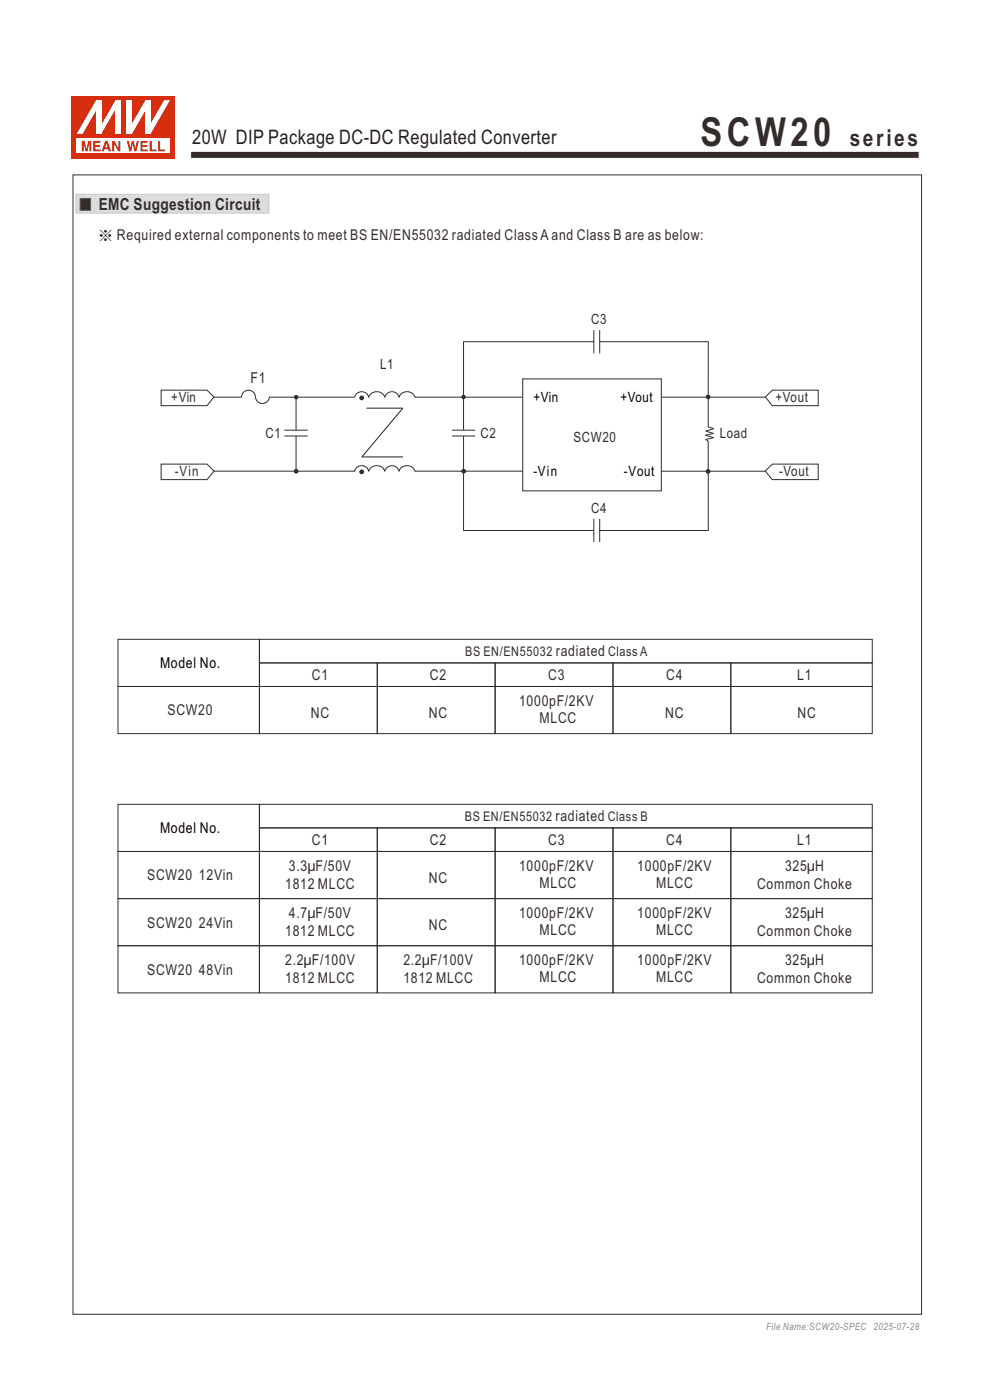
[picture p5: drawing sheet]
<svg xmlns="http://www.w3.org/2000/svg" width="210mm" height="297mm" viewBox="0 0 210 297" stroke-linecap="round" stroke-linejoin="round" font-family="sans-serif">
<path d="M40.4 32.1h154.6v1.5h-154.6z" fill-rule="evenodd" fill="#332c2b" stroke="#fefefe" stroke-width=".21"/>
<path d="M15.2 20.4h22v13.2h-22z" fill-rule="evenodd" fill="#d62e0f"/>
<path d="M16.3 29.4h19.8v3.1h-19.8z" fill-rule="evenodd" fill="#fefefe"/>
<g fill="#d62e0f">
<path d="M26.9 29.9h.4l.4 1.6 .3-1.6h.4l.3 1.6 .3-1.6h.5l-.6 2.2h-.4l-.3-1.7-.3 1.7h-.4z" fill-rule="evenodd"/>
<path d="M29.8 29.9h1.5v.4h-1.1v.5h1v.3h-1v.6h1.1v.4h-1.5z" fill-rule="evenodd"/>
<path d="M31.7 29.9h.5v1.8h1v.4h-1.5z" fill-rule="evenodd"/>
<path d="M33.5 29.9h.5v1.8h1v.4h-1.5z" fill-rule="evenodd"/>
<path d="M17.3 29.9h.7l.4 1.7 .3-1.7h.7v2.2h-.4v-1.8l-.4 1.8h-.5l-.4-1.8v1.8h-.4z" fill-rule="evenodd"/>
<path d="M19.8 29.9h1.5v.4h-1.1v.5h1v.3h-1v.6h1.2v.4h-1.6z" fill-rule="evenodd"/>
<path d="M22.6 30.4l.2 .9h-.5zM22.3 29.9l-.7 2.2h.4l.2-.4h.7l.2 .4h.5l-.8-2.2z" fill-rule="evenodd"/>
<path d="M23.8 29.9h.5l.8 1.5v-1.5h.4v2.2h-.4l-.9-1.6v1.6h-.4z" fill-rule="evenodd"/>
</g>
<g fill="#fff">
<path d="M24.5 21.3h1.1v7.1h-1.1z" fill-rule="evenodd"/>
<path d="M24.5 21.3h1.1l-4.1 7.1h-1.1z" fill-rule="evenodd"/>
<path d="M20.4 21.3h1.1v7.1h-1.1z" fill-rule="evenodd"/>
<path d="M20.4 21.3h1.1v.3l-4 6.8h-1.2z" fill-rule="evenodd"/>
<path d="M30.8 21.3h1.1v7.1h-1.1z" fill-rule="evenodd"/>
<path d="M34.8 21.3h1.3l-4.2 7.1h-1v-.3z" fill-rule="evenodd"/>
<path d="M26.9 21.3h1.1v7.1h-1.1z" fill-rule="evenodd"/>
<path d="M30.8 21.3h1.1v.2l-3.9 6.9h-1.1v-.3z" fill-rule="evenodd"/>
</g>
<g fill="none" stroke="#332c2b" stroke-width=".21">
<path d="M98.3 72.5h27.7M98.3 72.5v18.7M126 70v5M127.2 72.5h23M127.2 70v5M150.2 72.4v18.2M34.2 82.8h9.7l1.5 1.4-1.5 1.9h-9.7zM34.2 98.5h9.7l1.5 1.4-1.5 1.8h-9.7zM45.3 100h30M45.4 84.3h5.9M57.1 84.3h18.1M60.3 91.3h5"/>
<path d="M60.3 92.5h5M62.8 84.3v7M62.8 92.5v7.5M75.2 84.3a1.54 1.54 0 0 1 1.5-1.2 1.54 1.54 0 0 1 1.5 1.2 1.78 1.78 0 0 1 1.7-1.2 1.78 1.78 0 0 1 1.7 1.2M81.6 84.3a1.54 1.54 0 0 1 1.6-1.2 1.54 1.54 0 0 1 1.5 1.2 1.77 1.77 0 0 1 1.6-1.2 1.77 1.77 0 0 1 1.7 1.2M88 100h22.9M88 84.3h22.9M95.9 91.3h4.9M95.9 92.5h4.9M98.3 92.5v20.1M110.9 80.4h29.4v23.7h-29.4zM140.3 100h22"/>
<path d="M140.3 84.3h22M149.6 92.3l1.8 .6M150.2 90.6l1.2 .3-1.7 .6 1.7 .5-1.8 .3M150.2 93.5v19.1M151.4 92.8l-1.7 .4 .5 .4M162.3 84.2l1.5-1.4h9.8v3.3h-9.8zM162.3 99.9l1.5-1.4h9.8v3.2h-9.8zM75.2 100a1.54 1.54 0 0 1 1.5-1.2 1.54 1.54 0 0 1 1.5 1.2 1.78 1.78 0 0 1 1.7-1.2 1.78 1.78 0 0 1 1.7 1.2M81.6 100a1.54 1.54 0 0 1 1.6-1.2 1.54 1.54 0 0 1 1.5 1.2 1.77 1.77 0 0 1 1.6-1.2 1.77 1.77 0 0 1 1.7 1.2M98.3 112.5h27.7M126 110.1v4.9M127.2 112.5h23"/>
<path d="M127.2 110.1v4.9"/>
</g>
<g fill="#332c2b" stroke="#332c2b" stroke-width=".21">
<circle cx="98.4" cy="100" r=".36"/>
<circle cx="150.2" cy="84.2" r=".36"/>
<circle cx="150.2" cy="100" r=".36"/>
<circle cx="62.8" cy="100" r=".36"/>
<circle cx="62.8" cy="84.3" r=".36"/>
<circle cx="98.3" cy="84.2" r=".36"/>
</g>
<path d="M16.1 41.2h40.9v4h-40.9z" fill-rule="evenodd" fill="#dcdddd" stroke="#c9caca" stroke-width=".21"/>
<path d="M17 42.1h2.2v2.5h-2.2z" fill-rule="evenodd" fill="#332c2b" stroke="#5f5d5d" stroke-width=".21"/>
<g fill="none" stroke="#332c2b" stroke-width=".21">
<path d="M51.2 84.2a1.47 1.47 0 0 1 1.5-1.4 1.47 1.47 0 0 1 1.5 1.4M54.2 84.2a1.47 1.47 0 0 0 1.5 1.4 1.47 1.47 0 0 0 1.4-1.4M25 135.6h30v10h-30zM55 135.6h130v5h-130zM25 145.6h30v10h-30zM55 140.6h25v5h-25zM55 145.6h25v10h-25zM80 140.6h25v5h-25zM80 145.6h25v10h-25zM105 140.6h25v5h-25zM105 145.6h25v10h-25zM130 140.6h25v5h-25z"/>
<path d="M130 145.6h25v10h-25zM155 140.6h30v5h-30zM155 145.6h30v10h-30zM25 170.6h30v10h-30zM55 175.6h25v5h-25zM55 170.6h130v5h-130zM80 175.6h25v5h-25zM105 175.6h25v5h-25zM130 175.6h25v5h-25zM155 175.6h30v5h-30zM25 180.6h30v10h-30zM25 190.6h30v10h-30z"/>
<path d="M55 180.6h25v10h-25zM55 190.6h25v10h-25zM80 180.6h25v10h-25zM80 190.6h25v10h-25zM105 180.6h25v10h-25zM105 190.6h25v10h-25zM130 180.6h25v10h-25zM130 190.6h25v10h-25zM155 180.6h30v10h-30zM155 190.6h30v10h-30zM25 200.6h30v10h-30zM55 200.6h25v10h-25z"/>
<path d="M80 200.6h25v10h-25zM105 200.6h25v10h-25zM130 200.6h25v10h-25zM155 200.6h30v10h-30z"/>
</g>
<path d="M76.7 96.9h8.8M77.7 86.6h7.8l-8.7 10.3" fill="none" stroke="#24211d" stroke-width=".21"/>
<g fill="#332c2b" stroke="#332c2b" stroke-width=".21">
<circle cx="76.7" cy="84.4" r=".4"/>
<circle cx="76.7" cy="100.1" r=".4"/>
</g>
<path d="M15.5 37.1h180v241.7h-180z" fill="none" stroke="#332c2b" stroke-width=".21"/>
<text font-size="8.5" fill="#332c2b" x="148.6" y="31">SCW20</text>
<text font-size="4.9" fill="#332c2b" x="180.2" y="31">series</text>
<text font-size="4.2" fill="#231f20" x="40.8" y="30.6">20W DIP Package DC-DC Regulated Converter</text>
<text font-size="3.5" fill="#332c2b" x="20.9" y="44.6">EMC Suggestion Circuit</text>
<g font-size="3.2">
<text x="20.8" y="50.9">※ Required external components to meet BS EN/EN55032 radiated Class A and Class B are as below:</text>
<text x="33.9" y="141.8">Model No.</text>
<text x="33.9" y="176.8">Model No.</text>
</g>
<g font-size="3.2" fill="#332c2b">
<text x="53.1" y="81.3">F1</text>
<text x="66.1" y="144.3">C1</text>
<text x="91.2" y="144.3">C2</text>
<text x="110.1" y="149.8">1000pF/2KV</text>
<text x="116.3" y="144.3">C3</text>
<text x="141.3" y="144.3">C4</text>
<text x="169.1" y="144.3">L1</text>
<text x="35.5" y="151.8">SCW20</text>
<text x="65.9" y="152.3">NC</text>
<text x="91" y="152.3">NC</text>
<text x="114.5" y="153.4">MLCC</text>
<text x="141.1" y="152.3">NC</text>
<text x="169.2" y="152.3">NC</text>
<text x="66.1" y="179.3">C1</text>
<text x="91.2" y="179.3">C2</text>
<text x="116.3" y="179.3">C3</text>
<text x="141.3" y="179.3">C4</text>
<text x="169.1" y="179.3">L1</text>
<text x="61.3" y="184.8">3.3μF/50V</text>
<text x="110.1" y="184.8">1000pF/2KV</text>
<text x="135.2" y="184.8">1000pF/2KV</text>
<text x="166.5" y="184.8">325μH</text>
<text x="31.2" y="186.8">SCW20 12Vin</text>
<text x="60.5" y="188.6">1812 MLCC</text>
<text x="91" y="187.3">NC</text>
<text x="114.5" y="188.4">MLCC</text>
<text x="139.2" y="188.4">MLCC</text>
<text x="160.6" y="188.6">Common Choke</text>
<text x="31.2" y="196.8">SCW20 24Vin</text>
<text x="61.3" y="194.8">4.7μF/50V</text>
<text x="91" y="197.3">NC</text>
<text x="110.1" y="194.8">1000pF/2KV</text>
<text x="135.2" y="194.8">1000pF/2KV</text>
<text x="166.5" y="194.8">325μH</text>
<text x="60.5" y="198.6">1812 MLCC</text>
<text x="114.5" y="198.4">MLCC</text>
<text x="139.2" y="198.4">MLCC</text>
<text x="160.6" y="198.6">Common Choke</text>
<text x="31.2" y="206.8">SCW20 48Vin</text>
<text x="60.5" y="204.8">2.2μF/100V</text>
<text x="60.5" y="208.6">1812 MLCC</text>
<text x="85.6" y="204.8">2.2μF/100V</text>
<text x="85.6" y="208.6">1812 MLCC</text>
<text x="110.1" y="204.8">1000pF/2KV</text>
<text x="114.5" y="208.4">MLCC</text>
<text x="135.2" y="204.8">1000pF/2KV</text>
<text x="139.2" y="208.4">MLCC</text>
<text x="160.6" y="208.6">Common Choke</text>
<text x="166.5" y="204.8">325μH</text>
</g>
<g font-size="3" fill="#332c2b">
<text x="125.4" y="68.7">C3</text>
<text x="80.6" y="78.3">L1</text>
<text x="36.3" y="85.3">+Vin</text>
<text x="164.5" y="85.3">+Vout</text>
<text x="56.3" y="93">C1</text>
<text x="101.9" y="93">C2</text>
<text x="121.7" y="93.7">SCW20</text>
<text x="152.7" y="93">Load</text>
<text x="37.1" y="101">-Vin</text>
<text x="165.3" y="101">-Vout</text>
<text x="125.4" y="108.7">C4</text>
</g>
<g font-size="3">
<text x="113.1" y="85.2">+Vin</text>
<text x="131.6" y="85.2">+Vout</text>
<text x="113.1" y="100.9">-Vin</text>
<text x="132.4" y="100.9">-Vout</text>
</g>
<g font-size="2.8" fill="#332c2b">
<text x="98.7" y="139.3">BS EN/EN55032 radiated Class A</text>
<text x="98.6" y="174.3">BS EN/EN55032 radiated Class B</text>
</g>
<text font-size="2.1" fill="#8b8b8c" x="162.5" y="282.1">File Name:SCW20-SPEC 2025-07-28</text>
</svg>
